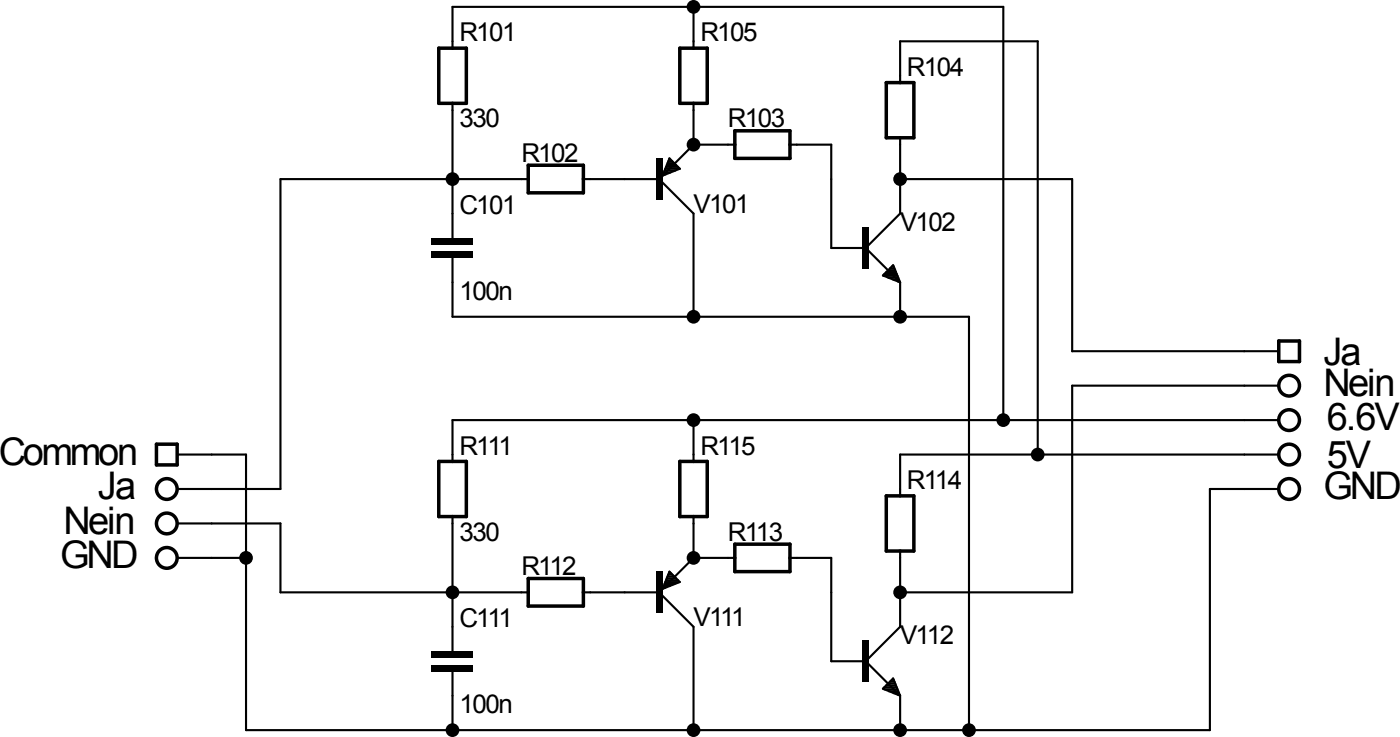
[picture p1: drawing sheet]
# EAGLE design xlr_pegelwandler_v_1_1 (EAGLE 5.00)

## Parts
C101  100n  KON_V_SMD0805  [C_0805]
C111  100n  KON_V_SMD0805  [C_0805]
CON101  XLR_3P+GXLR_NC3MD-V_NEUTRIK  [XLR_NC3MD-V_NEUTRIK]
CON102  CON_5X1_100MIL  [CON_5X1_100MIL]
R101  330  WID_V_SMD0805  [R_0805]
R102  WID_H_SMD0805  [R_0805]
R103  WID_H_SMD0805  [R_0805]
R104  WID_V_SMD0805  [R_0805]
R105  WID_V_SMD0805  [R_0805]
R111  330  WID_V_SMD0805  [R_0805]
R112  WID_H_SMD0805  [R_0805]
R113  WID_H_SMD0805  [R_0805]
R114  WID_V_SMD0805  [R_0805]
R115  WID_V_SMD0805  [R_0805]
U$1  LP_NUMBER08_SILK_TOP  [LP_NUMBER_SILK_TOP]
V101  PNP_VSOT23  [SOT23]
V102  NPN_VSOT23  [SOT23]
V111  PNP_VSOT23  [SOT23]
V112  NPN_VSOT23  [SOT23]

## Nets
CON101: C101.P$1 CON101.2 R101.P$1 R102.P$1
N$1: R103.P$1 R105.P$1 V101.2(P$E)
N$2: R103.P$2 V102.1(B)
N$3: R113.P$2 V112.1(B)
N$4: CON102.P$2 R114.P$1 V112.3(C)
N$5: CON102.P$1 R104.P$1 V102.3(C)
N$6: R102.P$2 V101.1(P$B)
N$7: R113.P$1 R115.P$1 V111.2(P$E)
N$10: CON102.P$3 R101.P$2 R105.P$2 R111.P$2 R115.P$2
N$11: R112.P$2 V111.1(P$B)
N$12: C111.P$1 CON101.3 R111.P$1 R112.P$1
N$18: CON102.P$4 R104.P$2 R114.P$2
V102: C101.P$2 C111.P$2 CON101.1 CON101.G CON102.P$5 V101.3(P$C) V102.2(E) V111.3(P$C) V112.2(E)

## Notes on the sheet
- Ja
- Nein
- 6.6V
- Common | 5V
- Ja | GND
- Nein
- GND
- Verantwortlich | Daniel Winz
- Datum | 01.02.2013
- Blatt 1 | von 1
- XLR-Pegelwandler V 1.1
